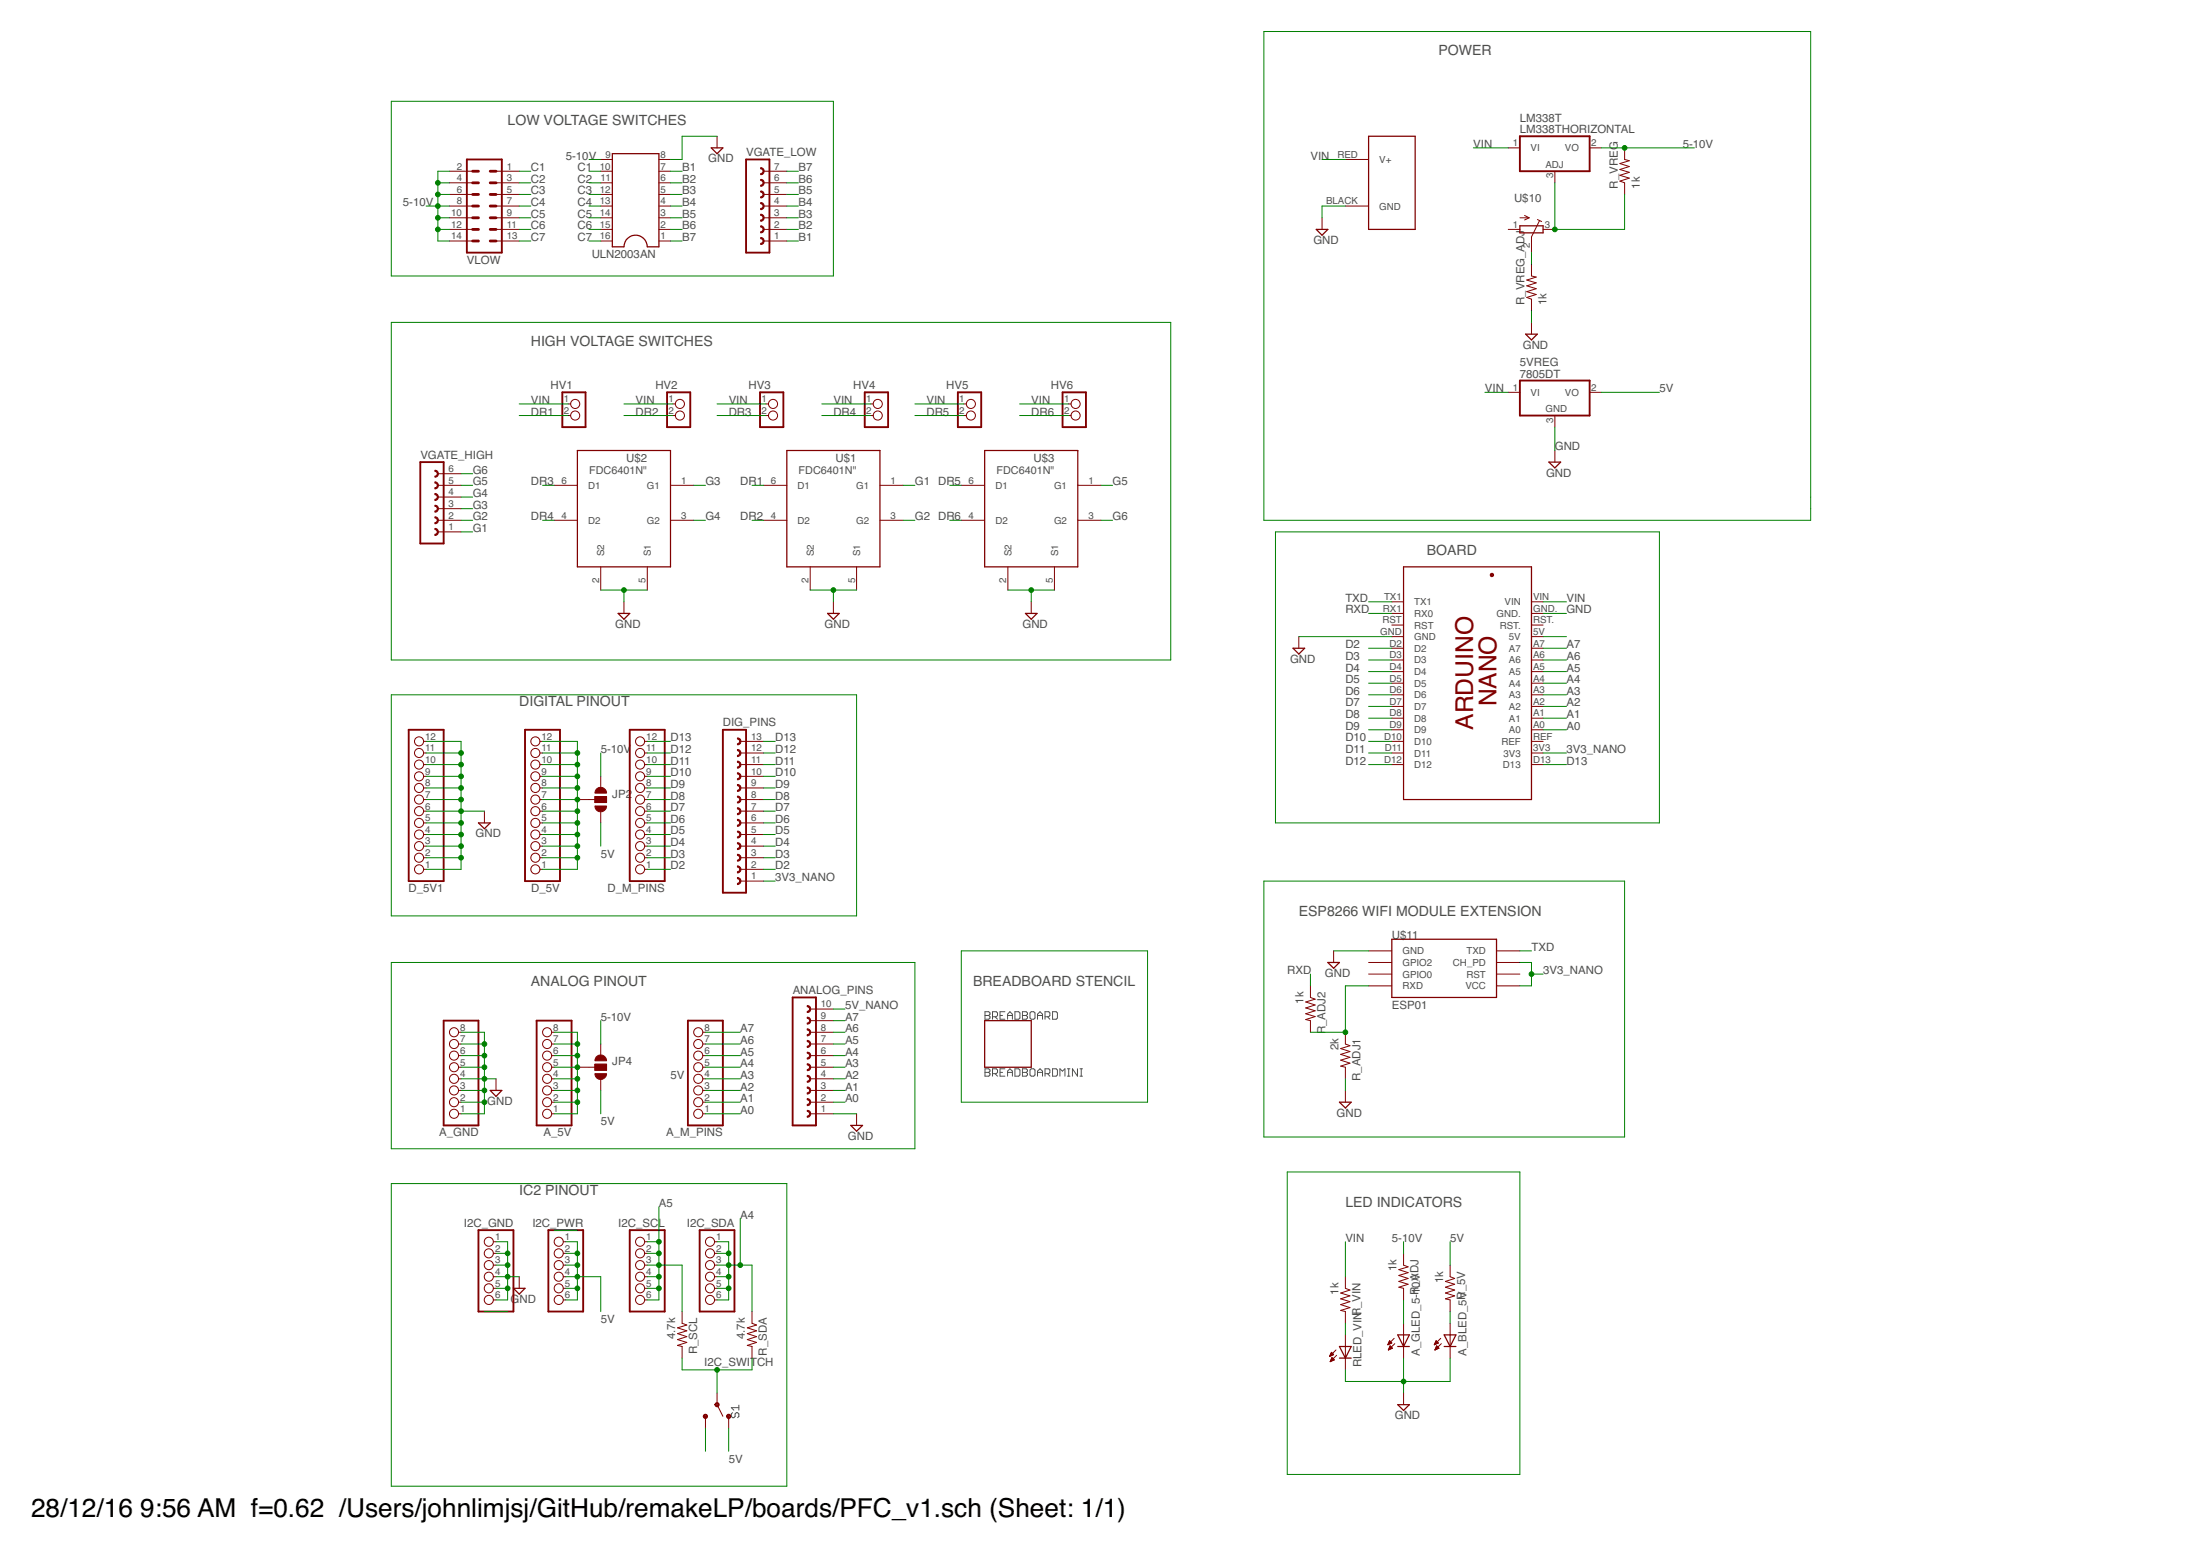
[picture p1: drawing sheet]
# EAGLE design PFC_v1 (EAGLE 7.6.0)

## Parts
5VREG  7805DT  [TO252]
A_5V  PINHD-1X8CLEANBIG  [1X08-CLEANBIG]
A_BLED_5V  LEDCHIP-LED0603  [CHIP-LED0603]
A_GLED_5-10V  LEDCHIP-LED0603  [CHIP-LED0603]
A_GND  PINHD-1X8CLEANBIG  [1X08-CLEANBIG]
A_M_PINS  PINHD-1X8CLEANBIG  [1X08-CLEANBIG]
ANALOG_PINS  FE10-1  [FE10]
BREADBOARD  BREADBOARDMINI  [BREADBOARD-MINI]
D_5V  PINHD-1X12-CB  [1X12-CB]
D_5V1  PINHD-1X12-CB  [1X12-CB]
D_M_PINS  PINHD-1X12-CB  [1X12-CB]
DIG_PINS  FE13-1  [FE13]
HV1  PINHD-2X1  [2X01]
HV2  PINHD-2X1  [2X01]
HV3  PINHD-2X1  [2X01]
HV4  PINHD-2X1  [2X01]
HV5  PINHD-2X1  [2X01]
HV6  PINHD-2X1  [2X01]
I2C_GND  PINHD-1X6CLEAN  [1X06-CLEAN]
I2C_PWR  PINHD-1X6CLEAN  [1X06-CLEAN]
I2C_SCL  PINHD-1X6CLEAN  [1X06-CLEAN]
I2C_SDA  PINHD-1X6CLEAN  [1X06-CLEAN]
J1  POWERPOLE_POWER25A_HORIZONTAL_G2  [POWERPOLE_PAIR_25A_HORIZ_G2]
JP2  SOLDERJUMPER_2WAYT  [SJ_2]
JP4  SOLDERJUMPER_2WAYT  [SJ_2]
LM338T  LM338THORIZONTAL  [TO220H]
PCB1  ARDUINO_NANO_SHIELD  [ARDUINO_NANO_SHIELD]
R_5V  1k  R-US_R0603  [R0603]
R_ADJ  1k  R-US_R0603  [R0603]
R_ADJ1  2k  R-US_R0603  [R0603]
R_ADJ2  1k  R-US_R0603  [R0603]
R_SCL  4.7k  R-US_R0603  [R0603]
R_SDA  4.7k  R-US_R0603  [R0603]
R_VIN  1k  R-US_R0603  [R0603]
R_VREG  1k  R-US_R0603  [R0603]
R_VREG_ADJ  1k  R-US_R0603  [R0603]
RLED_VIN  LEDCHIP-LED0603  [CHIP-LED0603]
S1  SWITCH-SPDT-PTH-11.6X4.0MM  [SWITCH_SPDT_PTH_11.6X4.0MM]
U$1  FDC6401N"  [SSOT-6]
U$2  FDC6401N"  [SSOT-6]
U$3  FDC6401N"  [SSOT-6]
U$10  TRIMPOTTC33X  [TC33X]
U$11  ESP01  [ESP01]
ULN2003AN  DIL16S  [SOCKET-16]
VGATE_HIGH  FE06-1  [FE06]
VGATE_LOW  FE07-1  [FE07]
VLOW  MA07-2  [MA07-2]

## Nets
3V3_NANO: DIG_PINS.1 PCB1.3V3 U$11.CH_PD U$11.VCC
5-10V: JP2.1 JP4.1 LM338T.2(VO) R_ADJ.1 R_VREG.2 ULN2003AN.9 VLOW.2 VLOW.4 VLOW.6 VLOW.8 VLOW.10 VLOW.12 VLOW.14
5V: 5VREG.2(VO) I2C_PWR.1 I2C_PWR.2 I2C_PWR.3 I2C_PWR.4 I2C_PWR.5 I2C_PWR.6 JP2.3 JP4.3 R_5V.1 S1.1(O)
5V_NANO: ANALOG_PINS.10 PCB1.5V
A0: A_M_PINS.1 ANALOG_PINS.2 PCB1.A0
A1: A_M_PINS.2 ANALOG_PINS.3 PCB1.A1
A2: A_M_PINS.3 ANALOG_PINS.4 PCB1.A2
A3: A_M_PINS.4 ANALOG_PINS.5 PCB1.A3
A4: A_M_PINS.5 ANALOG_PINS.6 I2C_SDA.1 I2C_SDA.2 I2C_SDA.3 I2C_SDA.4 I2C_SDA.5 I2C_SDA.6 PCB1.A4 R_SDA.1
A5: A_M_PINS.6 ANALOG_PINS.7 I2C_SCL.1 I2C_SCL.2 I2C_SCL.3 I2C_SCL.4 I2C_SCL.5 I2C_SCL.6 PCB1.A5 R_SCL.1
A6: A_M_PINS.7 ANALOG_PINS.8 PCB1.A6
A7: A_M_PINS.8 ANALOG_PINS.9 PCB1.A7
B1: ULN2003AN.7 VGATE_LOW.1
B2: ULN2003AN.6 VGATE_LOW.2
B3: ULN2003AN.5 VGATE_LOW.3
B4: ULN2003AN.4 VGATE_LOW.4
B5: ULN2003AN.3 VGATE_LOW.5
B6: ULN2003AN.2 VGATE_LOW.6
B7: ULN2003AN.1 VGATE_LOW.7
C1: ULN2003AN.10 VLOW.1
C2: ULN2003AN.11 VLOW.3
C3: ULN2003AN.12 VLOW.5
C4: ULN2003AN.13 VLOW.7
C5: ULN2003AN.14 VLOW.9
C6: ULN2003AN.15 VLOW.11
C7: ULN2003AN.16 VLOW.13
D2: D_M_PINS.1 DIG_PINS.2 PCB1.D2
D3: D_M_PINS.2 DIG_PINS.3 PCB1.D3
D4: D_M_PINS.3 DIG_PINS.4 PCB1.D4
D5: D_M_PINS.4 DIG_PINS.5 PCB1.D5
D6: D_M_PINS.5 DIG_PINS.6 PCB1.D6
D7: D_M_PINS.6 DIG_PINS.7 PCB1.D7
D8: D_M_PINS.7 DIG_PINS.8 PCB1.D8
D9: D_M_PINS.8 DIG_PINS.9 PCB1.D9
D10: D_M_PINS.9 DIG_PINS.10 PCB1.D10
D11: D_M_PINS.10 DIG_PINS.11 PCB1.D11
D12: D_M_PINS.11 DIG_PINS.12 PCB1.D12
D13: D_M_PINS.12 DIG_PINS.13 PCB1.D13
DR1: HV1.2 U$1.6(D1)
DR2: HV2.2 U$1.4(D2)
DR3: HV3.2 U$2.6(D1)
DR4: HV4.2 U$2.4(D2)
DR5: HV5.2 U$3.6(D1)
DR6: HV6.2 U$3.4(D2)
G1: U$1.1(G1) VGATE_HIGH.1
G2: U$1.3(G2) VGATE_HIGH.2
G3: U$2.1(G1) VGATE_HIGH.3
G4: U$2.3(G2) VGATE_HIGH.4
G5: U$3.1(G1) VGATE_HIGH.5
G6: U$3.3(G2) VGATE_HIGH.6
GND: 5VREG.3(GND) A_BLED_5V.C A_GLED_5-10V.C A_GND.1 A_GND.2 A_GND.3 A_GND.4 A_GND.5 A_GND.6 A_GND.7 A_GND.8 ANALOG_PINS.1 D_5V1.1 D_5V1.2 D_5V1.3 D_5V1.4 D_5V1.5 D_5V1.6 D_5V1.7 D_5V1.8 D_5V1.9 D_5V1.10 D_5V1.11 D_5V1.12 I2C_GND.1 I2C_GND.2 I2C_GND.3 I2C_GND.4 I2C_GND.5 I2C_GND.6 J1.BLACK(GND) PCB1.GND PCB1.GND. R_ADJ1.2 R_VREG_ADJ.1 RLED_VIN.C U$1.2(S2) U$1.5(S1) U$2.2(S2) U$2.5(S1) U$3.2(S2) U$3.5(S1) U$11.GND ULN2003AN.8
I2C_SWITCH: R_SCL.2 R_SDA.2 S1.2(P)
N$1: R_VIN.2 RLED_VIN.A
N$2: R_VREG_ADJ.2 U$10.2(S)
N$3: A_GLED_5-10V.A R_ADJ.2
N$4: A_BLED_5V.A R_5V.2
N$5: LM338T.3(GND) R_VREG.1 U$10.3(E)
N$6: D_5V.1 D_5V.2 D_5V.3 D_5V.4 D_5V.5 D_5V.6 D_5V.7 D_5V.8 D_5V.9 D_5V.10 D_5V.11 D_5V.12 JP2.2
N$8: A_5V.1 A_5V.2 A_5V.3 A_5V.4 A_5V.5 A_5V.6 A_5V.7 A_5V.8 JP4.2
N$15: S1.3(S)
RXD: PCB1.RX1(RX0) R_ADJ1.1 R_ADJ2.1 R_ADJ2.2 U$11.RX(RXD)
TXD: PCB1.TX1 U$11.TX(TXD)
VIN: 5VREG.1(VI) HV1.1 HV2.1 HV3.1 HV4.1 HV5.1 HV6.1 J1.RED(V+) LM338T.1(VI) PCB1.VIN R_VIN.1
Unconnected: PCB1.REF PCB1.RST PCB1.RST. U$10.1(A) U$11.GPIO0 U$11.GPIO2 U$11.RST

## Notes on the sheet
- POWER
- LOW VOLTAGE SWITCHES
- HIGH VOLTAGE SWITCHES
- BOARD
- DIGITAL PINOUT
- ESP8266 WIFI MODULE EXTENSION
- ANALOG PINOUT | BREADBOARD STENCIL
- IC2 PINOUT
- LED INDICATORS

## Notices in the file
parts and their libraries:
SparkFun-Boards: Licensing: Creative Commons ShareAlike 4.0 International - https://creativecommons.org/licenses/by-sa/4.0
SparkFun-Passives: Licensing: CC v3.0 Share-Alike You are welcome to use this library for commercial purposes.
